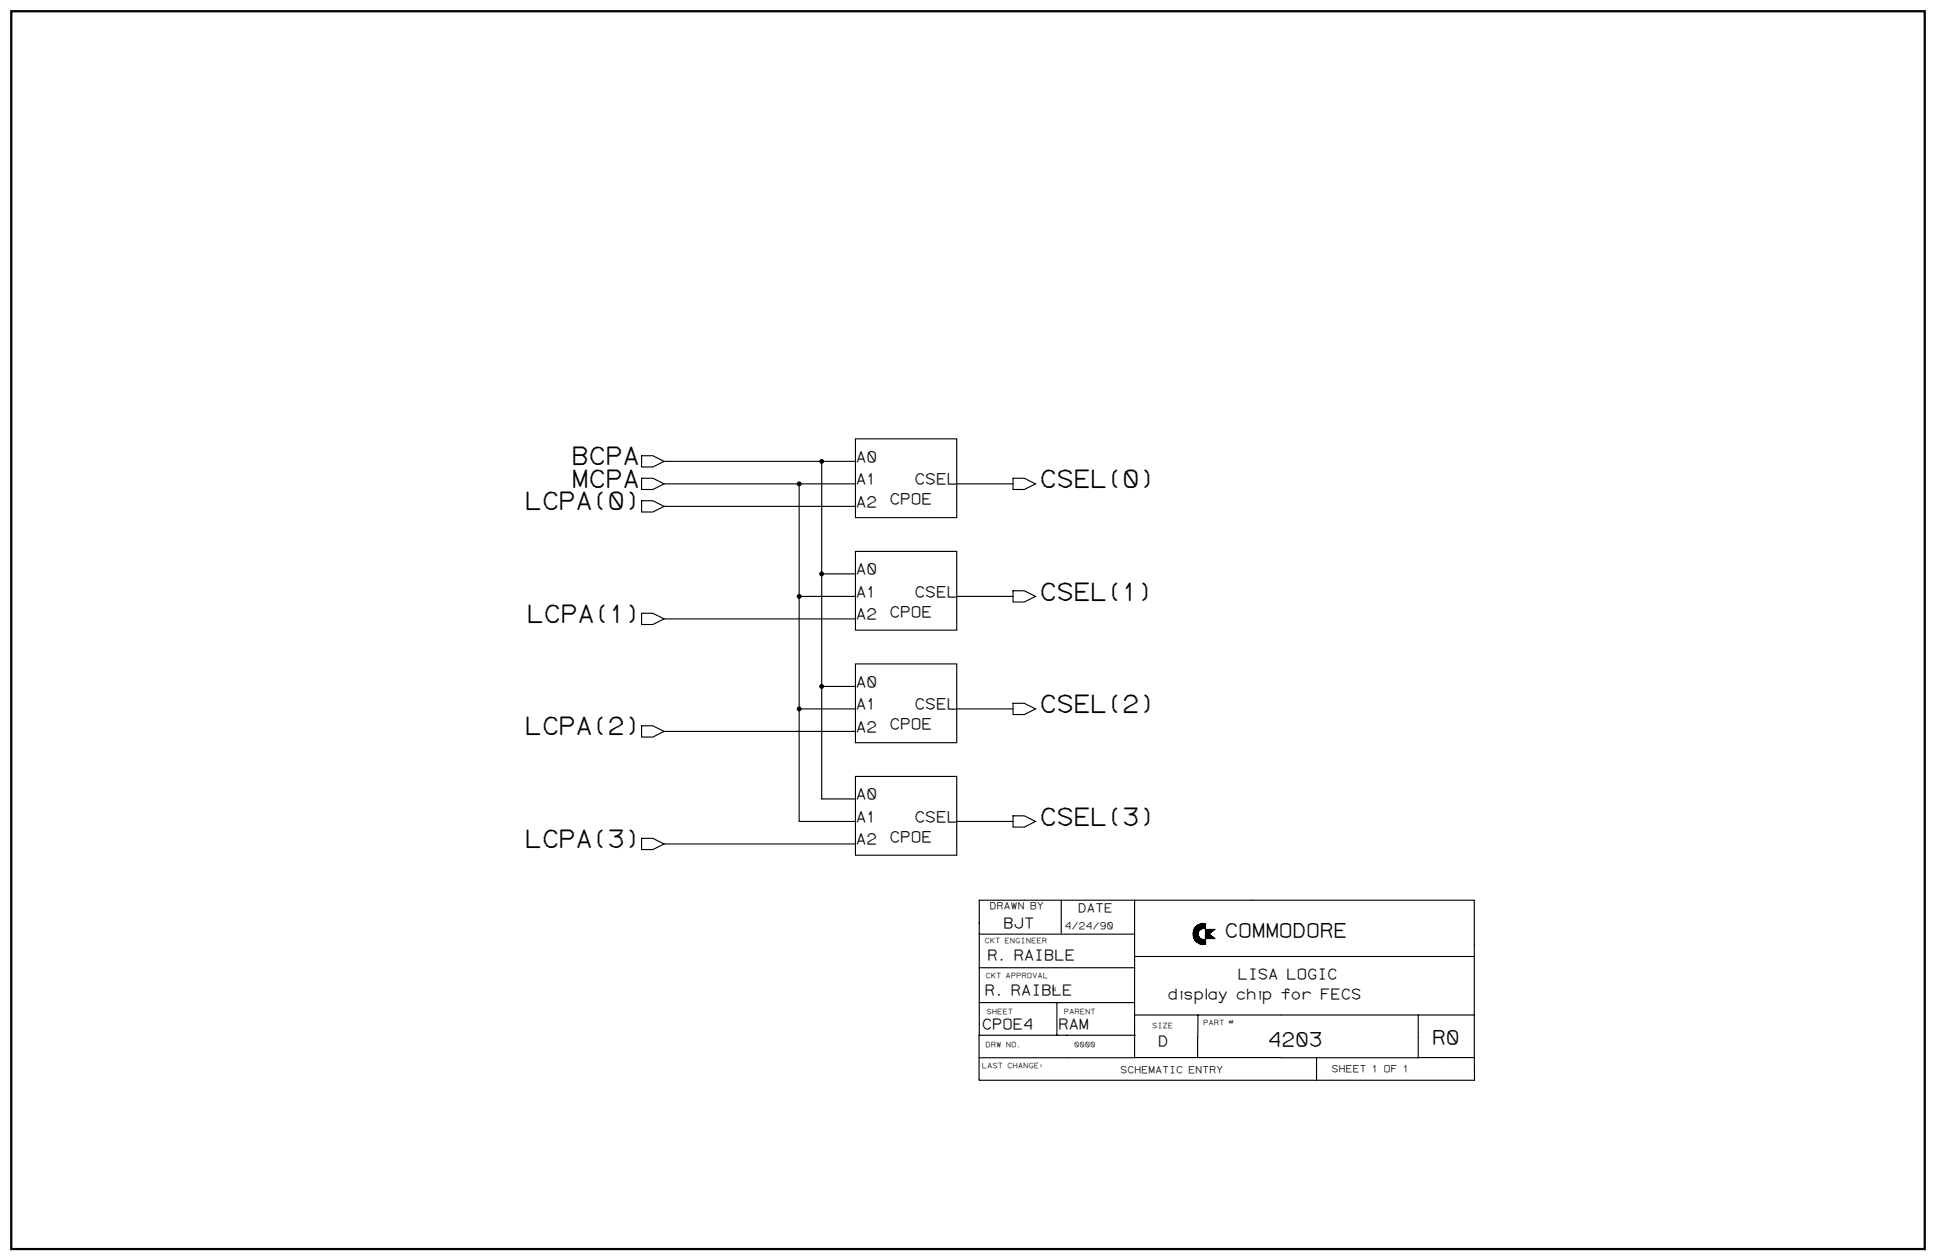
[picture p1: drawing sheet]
<svg xmlns="http://www.w3.org/2000/svg" width="1189mm" height="774mm" viewBox="0 0 1189 774" stroke-linecap="round" stroke-linejoin="round" font-family="sans-serif">
<path d="M7 7h1175v760h-1175z" fill="#fff" stroke="#fff" stroke-width=".61"/>
<path d="M7 7h1175v760h-1175z" fill="none" stroke="#000" stroke-width="1.4"/>
<g fill="none" stroke="#000" stroke-width=".69">
<path d="M394 280h7l7 3-7 4h-7zM525 270h63v48h-63zM394 294h7l7 3-7 4h-7zM408 283h97M408 297h83M525 283h-20v208h20M525 297h-34v208h34M588 297h34M622 294h7l7 3-7 4h-7zM394 308h7l7 3-7 4h-7zM408 311h117M525 339h63v48h-63z"/>
<path d="M505 353h20M394 377h7l7 3-7 4h-7zM491 366h34M588 366h34M622 363h7l7 3-7 4h-7zM408 380h117M525 408h63v48h-63zM491 435h34M505 422h20M588 435h34M622 432h7l7 3-7 4h-7zM394 446h7l7 3-7 4h-7z"/>
<path d="M408 449h117M525 477h63v48h-63zM394 515h7l7 3-7 4h-7zM408 518h117M588 505h34M622 501h7l7 4-7 3h-7zM652 553v20M697 553v30M768 553h137v97M769 553h-168v83h96M601 574h96M733 573h3v6v-4v4v-3v-1l1 1-1 3 1 1v-4l1 1h2v3h-2h-1v-3v3"/>
<path d="M733 572v4v-5l1 6v-7v7v1v-1v-7v3v-2v6v-6v6l-1-6v5v-4v4v-4v4M734 573v5v-8v3l1-4-1 1v8l1-8v8M735 573v-4v10M735 569v9M735 569v1v-1v1M735 569v10v-10v9v-9v10l1-6-1 6 1-3v3v-4v4v-4v4v-3l1 3v-3v4v-3l1 3v-3v3v-3v3l1-3v3v-3l1 3v-3v3v-3v3v-3v3l-1-3v3v-3l-1 3v-3v3v-3v3v-3M736 568l-1 1v10v-10v10v-10v9v1l-1-1v-8l1-1-1 1v8v-5M736 576v3l1-3v4v-3v3l1-3v3v-3v3v-3l1 3v-3v3l1-3v3M736 568l-2 2h1l-1 1 1-1h-1v1v1h-1l1 1h-1l1-1-1 1h1h-1l1 1v-1v2l-1-2 1 1-1 1v1l2 2v-1h-1l1 1v-1l1 2-1-2v1l-1-2M736 568v4M737 568l-1 4M737 571l-1-3v3v-3v4v-4v4l-1-1v2l1-5-1 5"/>
<path d="M737 571v-3l-1 3M737 571v-3v3M738 570v1M738 579h2M740 568v2v-2v3v-1v-2v2v-2v2l-1-2h1v2l-1-2v2h-2h2l-1 1v-3l1 2v-2v2l1-2-1 2v-2v2v-2v2v-2v2l-1-2v2v-2v3v-3v3v-3v3v-3l-1 3v-3v3M740 568v2v-2v2l-1-2v2v-2v2l-1-2v2v-2v3v-3h-1v3v-3v3l-1-3v3l2-1 2 1M740 571h6l-3 2h-3zM740 574h3l3 2h-6zM740 568a6 6 0 0 0-7 6 6 6 0 0 0 7 6v-3a3 3 0 0 1-4-3 3 3 0 0 1 4-3M740 568h-4v4v-1v1v-4v5l-1-4v10M740 568v3M740 576h5"/>
<path d="M741 571v2M741 574v2M741 574v2v-2v2v-2l1 2v-2v2M742 571v2M742 574v2M743 574v2v-2v2v-1v1v-1h1v1M743 571v2M743 571v2l2-2h-5M743 574h-3l3 1h-3h4l-4 1h5h-5h5M743 571v2h-3M744 571v2h-4M744 571v1h-4"/>
<path d="M744 576v-1v1M745 571v1M745 576h1l-2-1 1 1M745 571v1h-5M745 571h-5M745 571h1h-1M601 594h96M697 584v66M697 588h208M601 616h96M649 616v20M601 636v27"/>
<path d="M697 623h208M735 637v13M736 623v14M871 624v26h-84M601 650h96M697 650h90M808 650v13M871 650h34M905 650v13M601 664h304"/>
</g>
<g fill="#000" stroke="#000" stroke-width=".69">
<circle cx="491" cy="297" r="1.2"/>
<circle cx="505" cy="283" r="1.2"/>
<circle cx="505" cy="353" r="1.2"/>
<circle cx="491" cy="366" r="1.2"/>
<circle cx="491" cy="435" r="1.2"/>
<circle cx="505" cy="422" r="1.2"/>
</g>
<g font-size="15.4">
<text x="351" y="285">BCPA</text>
<text x="351" y="299">MCPA</text>
<text x="638" y="299">CSEL(0)</text>
<text x="322" y="313">LCPA(0)</text>
<text x="638" y="368">CSEL(1)</text>
<text x="323" y="382">LCPA(1)</text>
<text x="638" y="437">CSEL(2)</text>
<text x="322" y="451">LCPA(2)</text>
<text x="638" y="507">CSEL(3)</text>
<text x="322" y="520">LCPA(3)</text>
</g>
<g font-size="12.3">
<text x="752" y="575">COMMODORE</text>
<text x="879" y="641">R0</text>
<text x="778" y="642">4203</text>
</g>
<g font-size="9.6">
<text x="525" y="284">A0</text>
<text x="525" y="298">A1</text>
<text x="561" y="298">CSEL</text>
<text x="525" y="311">A2</text>
<text x="546" y="310">CPOE</text>
<text x="525" y="353">A0</text>
<text x="525" y="367">A1</text>
<text x="561" y="367">CSEL</text>
<text x="525" y="380">A2</text>
<text x="546" y="379">CPOE</text>
<text x="525" y="422">A0</text>
<text x="525" y="436">A1</text>
<text x="561" y="436">CSEL</text>
<text x="525" y="450">A2</text>
<text x="546" y="448">CPOE</text>
<text x="525" y="491">A0</text>
<text x="525" y="505">A1</text>
<text x="561" y="505">CSEL</text>
<text x="525" y="519">A2</text>
<text x="546" y="517">CPOE</text>
</g>
<g font-size="9.2">
<text x="616" y="570">BJT</text>
<text x="606" y="590">R. RAIBLE</text>
<text x="760" y="601">LISA LOGIC</text>
<text x="605" y="611">R. RAIBLE</text>
<text x="717" y="614">display chip for FECS</text>
<text x="603" y="632">CPOE4</text>
<text x="650" y="632">RAM</text>
<text x="711" y="643">D</text>
</g>
<text font-size="7.7" x="662" y="560">DATE</text>
<g font-size="6.1">
<text x="608" y="559">DRAWN BY</text>
<text x="654" y="571">4/24/90</text>
<text x="688" y="659">SCHEMATIC ENTRY</text>
<text x="818" y="658">SHEET 1 OF 1</text>
</g>
<g font-size="4.6">
<text x="605" y="579">CKT ENGINEER</text>
<text x="605" y="601">CKT APPROVAL</text>
<text x="606" y="623">SHEET</text>
<text x="653" y="623">PARENT</text>
<text x="739" y="630">PART #</text>
<text x="707" y="632">SIZE</text>
<text x="605" y="643">DRW NO.</text>
<text x="660" y="643">0000</text>
<text x="603" y="656">LAST CHANGE:</text>
</g>
<text font-size="3.5" x="646" y="609">N</text>
</svg>
